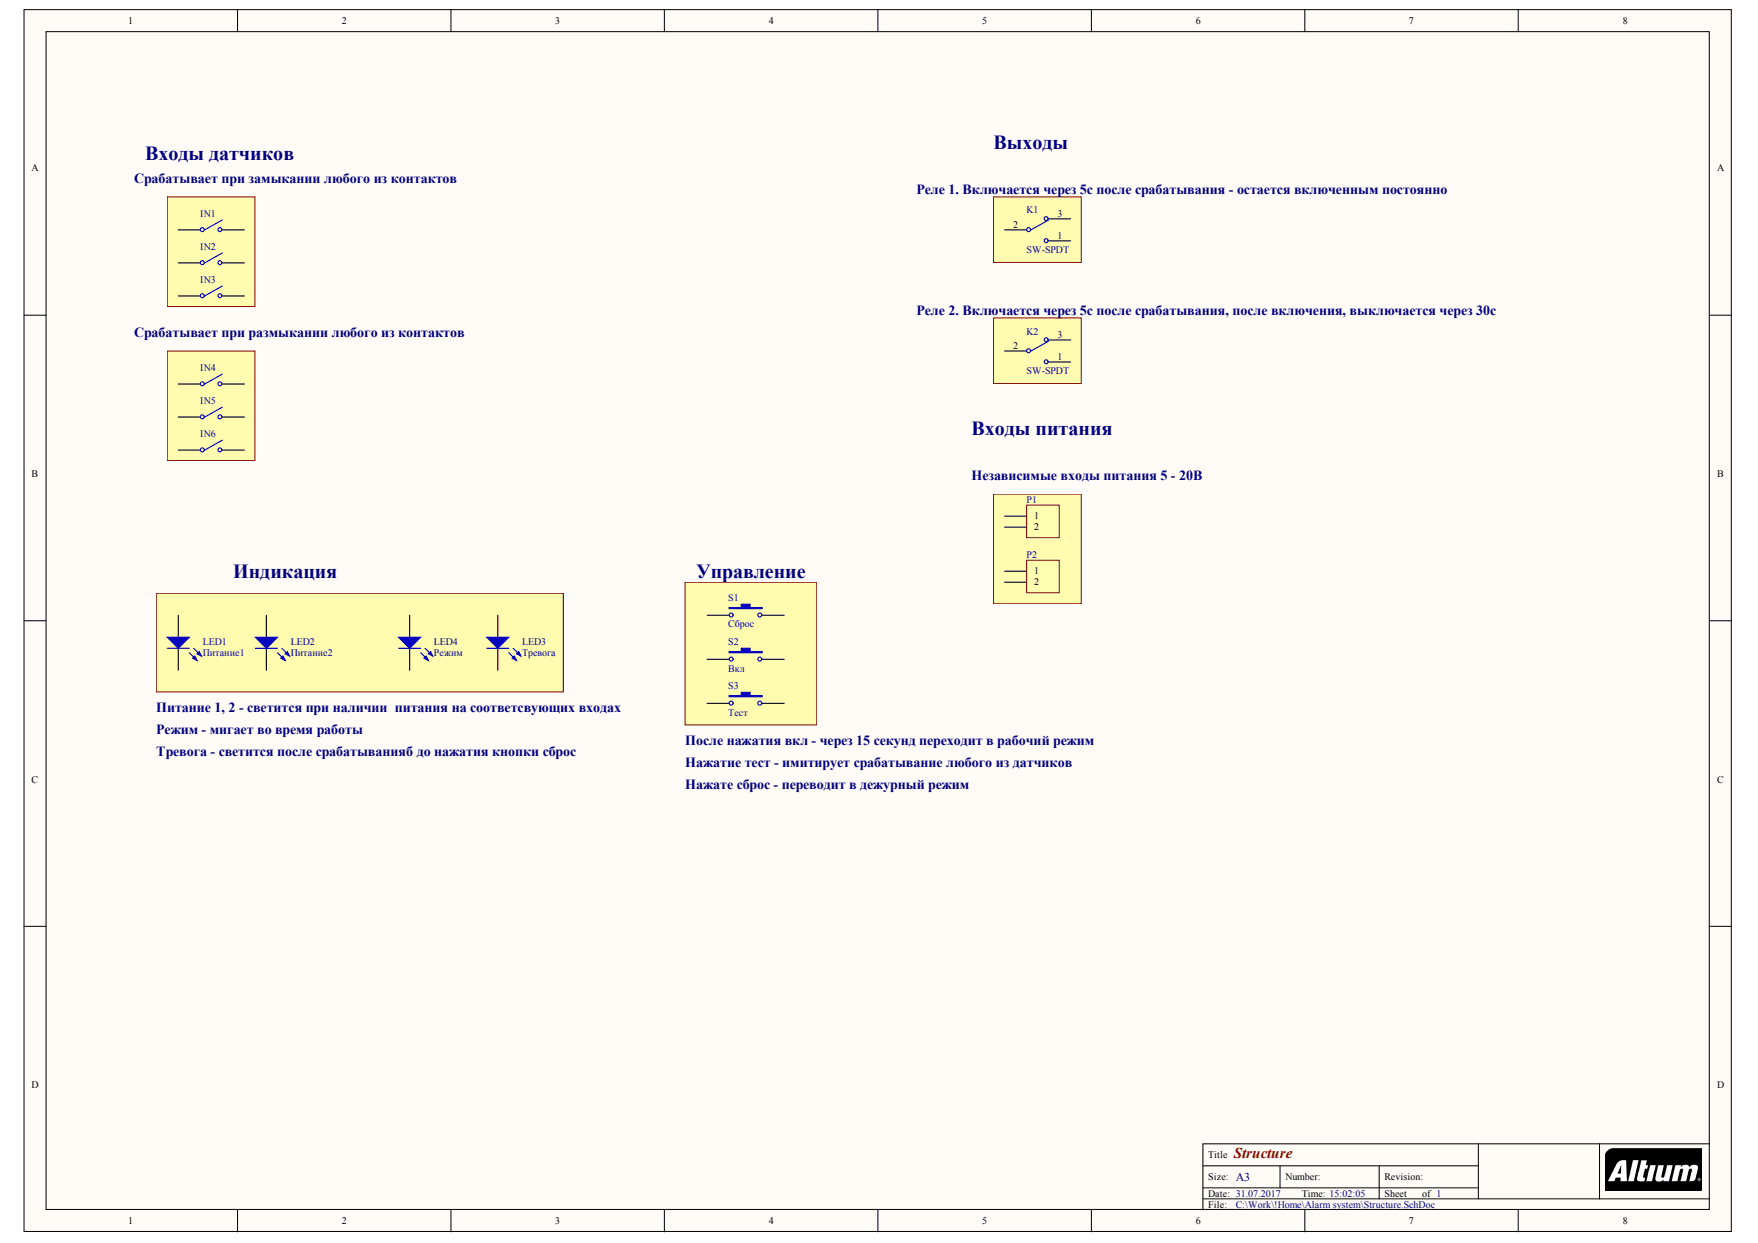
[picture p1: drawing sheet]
# Altium schematic sheet Structure.SchDoc: Structure
size A3; SheetTotal: 1

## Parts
IN1  SW-SPST  [SPST-2]  (value not drawn)
IN2  SW-SPST  [SPST-2]  (value not drawn)
IN3  SW-SPST  [SPST-2]  (value not drawn)
IN4  SW-SPST  [SPST-2]  (value not drawn)
IN5  SW-SPST  [SPST-2]  (value not drawn)
IN6  SW-SPST  [SPST-2]  (value not drawn)
K1  SW-SPDT  [TL36WW15050]
K2  SW-SPDT  [TL36WW15050]
LED1  Питание1  [LED_3MM_RED_1C-2A]
LED2  Питание2  [LED_3MM_RED_1C-2A]
LED3  Тревога  [LED_3MM_RED_1C-2A]
LED4  Режим  [LED_3MM_RED_1C-2A]
P1  24V_In  [PHOENIX_1715721]  (value not drawn)
P2  24V_In  [PHOENIX_1715721]  (value not drawn)
S1  Сброс  [PB_OMRON_B3F-1070]
S2  Вкл  [PB_OMRON_B3F-1070]
S3  Тест  [PB_OMRON_B3F-1070]

## Blocks framed on the sheet
Управление: S1-S3
Индикация: LED1-LED4

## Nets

Not connected (* = marked no-connect by the designer): IN1 1(COMMON) 2(NO); IN2 1(COMMON) 2(NO); IN3 1(COMMON) 2(NO); IN4 1(COMMON) 2(NO); IN5 1(COMMON) 2(NO); IN6 1(COMMON) 2(NO); K1 1 2 3; K2 1 2 3; LED1 1(A) 2(K); LED2 1(A) 2(K); LED3 1(A) 2(K); LED4 1(A) 2(K); P1 1 2; P2 1 2; S1 1 2; S2 1 2; S3 1 2

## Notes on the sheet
- Выходы
- Срабатывает при замыкании любого из контактов
- Входы датчиков
- (near K1) Реле 1. Включается через 5с после срабатывания - остается включенным постоянно
- (near K2) Реле 2. Включается через 5с после срабатывания, после включения, выключается через 30с
- Срабатывает при размыкании любого из контактов
- Входы питания
- (near P1) Независимые входы питания 5 - 20В
- Питание 1, 2 - светится при наличии  питания на соответсвующих входах
- Режим - мигает во время работы
- Тревога - светится после срабатыванияб до нажатия кнопки сброс
- (near S3) После нажатия вкл - через 15 секунд переходит в рабочий режим
- Нажатие тест - имитирует срабатывание любого из датчиков
- Нажате сброс - переводит в дежурный режим
